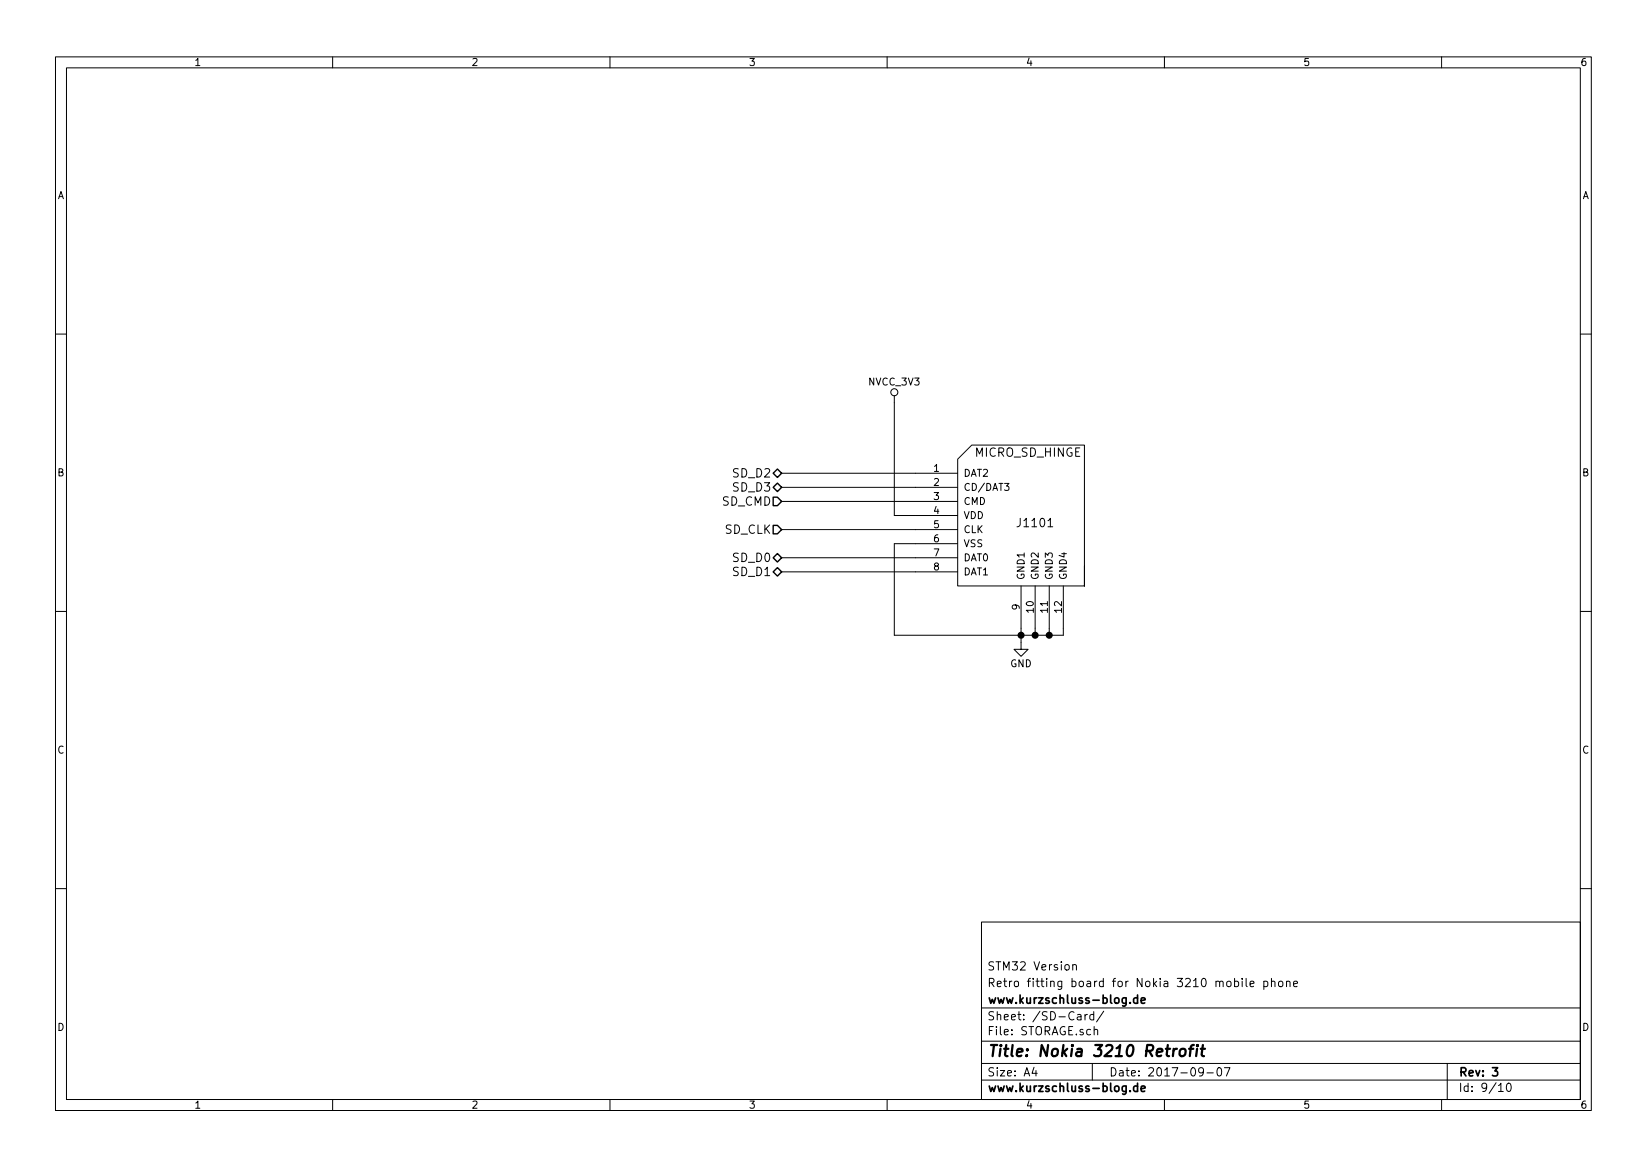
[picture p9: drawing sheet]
EESchema Schematic File Version 2
LIBS:3210retro-rescue
LIBS:a7
LIBS:ft232rl
LIBS:max1555
LIBS:tps61045
LIBS:tps62172
LIBS:mma8451q
LIBS:STM32F439NIH6
LIBS:ESP8266
LIBS:S29GL128S
LIBS:IS42S16400J
LIBS:micro_sd
LIBS:h144tc215a
LIBS:WL1807MODGIMOCT
LIBS:tp
LIBS:w3006
LIBS:tps61046
LIBS:mp34dt01tr
LIBS:drv8601
LIBS:lm4930
LIBS:ts5a22366
LIBS:tps61041dbv
LIBS:IMX7D
LIBS:ip4292cz10-tbr
LIBS:mcimx7d7dvm10sc
LIBS:pf3000
LIBS:voltages
LIBS:emif06-msd02c3
LIBS:mtfc8gacaeam-1m_wt
LIBS:sn74avc2t244
LIBS:lsm9ds1
LIBS:WM8960CGEFL
LIBS:tps61021a
LIBS:bq24400
LIBS:power
LIBS:device
LIBS:transistors
LIBS:conn
LIBS:linear
LIBS:regul
LIBS:74xx
LIBS:cmos4000
LIBS:adc-dac
LIBS:memory
LIBS:xilinx
LIBS:microcontrollers
LIBS:dsp
LIBS:microchip
LIBS:analog_switches
LIBS:motorola
LIBS:texas
LIBS:intel
LIBS:audio
LIBS:interface
LIBS:digital-audio
LIBS:philips
LIBS:display
LIBS:cypress
LIBS:siliconi
LIBS:opto
LIBS:atmel
LIBS:contrib
LIBS:valves
LIBS:stm32
LIBS:tps62742
LIBS:WM8994ECS
LIBS:tlv320adc3101
LIBS:tlv320dac3100
LIBS:3210retro-cache
EELAYER 26 0
EELAYER END
$Descr A4 11693 8268
encoding utf-8
Sheet 9 10
Title "Nokia 3210 Retrofit"
Date "2017-09-07"
Rev "3"
Comp "www.kurzschluss-blog.de"
Comment1 "Retro fitting board for Nokia 3210 mobile phone"
Comment2 "STM32 Version"
Comment3 ""
Comment4 ""
$EndDescr
$Comp
L MICRO_SD_HINGE J1101
U 1 1
P 7300 3750
F 0 "J1101" H 7350 3800 60  0000 C CNN
F 1 "MICRO_SD_HINGE" H 7300 4300 60  0000 C CNN
F 2 "Connectors:microSD_Card_Receptacle_Wuerth_693072010801" V 7410 3250 60  0001 C CNN
F 3 "" V 7410 3250 60  0000 C CNN
	1    7300 3750
	1    0    0    -1  
$EndComp
$Comp
L GND #PWR0261
U 1 1
P 7250 4550
F 0 "#PWR0261" H 7250 4300 50  0001 C CNN
F 1 "GND" H 7250 4400 50  0000 C CNN
F 2 "" H 7250 4550 50  0000 C CNN
F 3 "" H 7250 4550 50  0000 C CNN
	1    7250 4550
	1    0    0    -1  
$EndComp
Wire Wire Line
	7250 4450 7250 4550
Wire Wire Line
	7550 4500 7550 4450
Connection ~ 7250 4500
Wire Wire Line
	7450 4450 7450 4500
Connection ~ 7450 4500
Wire Wire Line
	7350 4450 7350 4500
Connection ~ 7350 4500
Wire Wire Line
	6500 3850 6350 3850
Wire Wire Line
	6350 3850 6350 4500
Wire Wire Line
	5550 3950 6500 3950
Wire Wire Line
	5550 4050 6500 4050
Wire Wire Line
	5550 3350 6500 3350
Wire Wire Line
	5550 3450 6500 3450
Wire Wire Line
	5550 3550 6500 3550
Wire Wire Line
	5550 3750 6500 3750
$Comp
L NVCC_3V3 #PWR0262
U 1 1
P 6350 2850
F 0 "#PWR0262" H 6350 2700 50  0001 C CNN
F 1 "NVCC_3V3" H 6350 3000 50  0000 C CNN
F 2 "" H 6350 2850 50  0001 C CNN
F 3 "" H 6350 2850 50  0001 C CNN
	1    6350 2850
	1    0    0    -1  
$EndComp
Wire Wire Line
	6350 3650 6500 3650
Wire Wire Line
	6350 2850 6350 3650
Text HLabel 5550 3350 0    60   BiDi ~ 0
SD_D2
Text HLabel 5550 3450 0    60   BiDi ~ 0
SD_D3
Text HLabel 5550 3950 0    60   BiDi ~ 0
SD_D0
Text HLabel 5550 4050 0    60   BiDi ~ 0
SD_D1
Text HLabel 5550 3750 0    60   Input ~ 0
SD_CLK
Text HLabel 5550 3550 0    60   Input ~ 0
SD_CMD
Wire Wire Line
	6350 4500 7550 4500
$EndSCHEMATC
